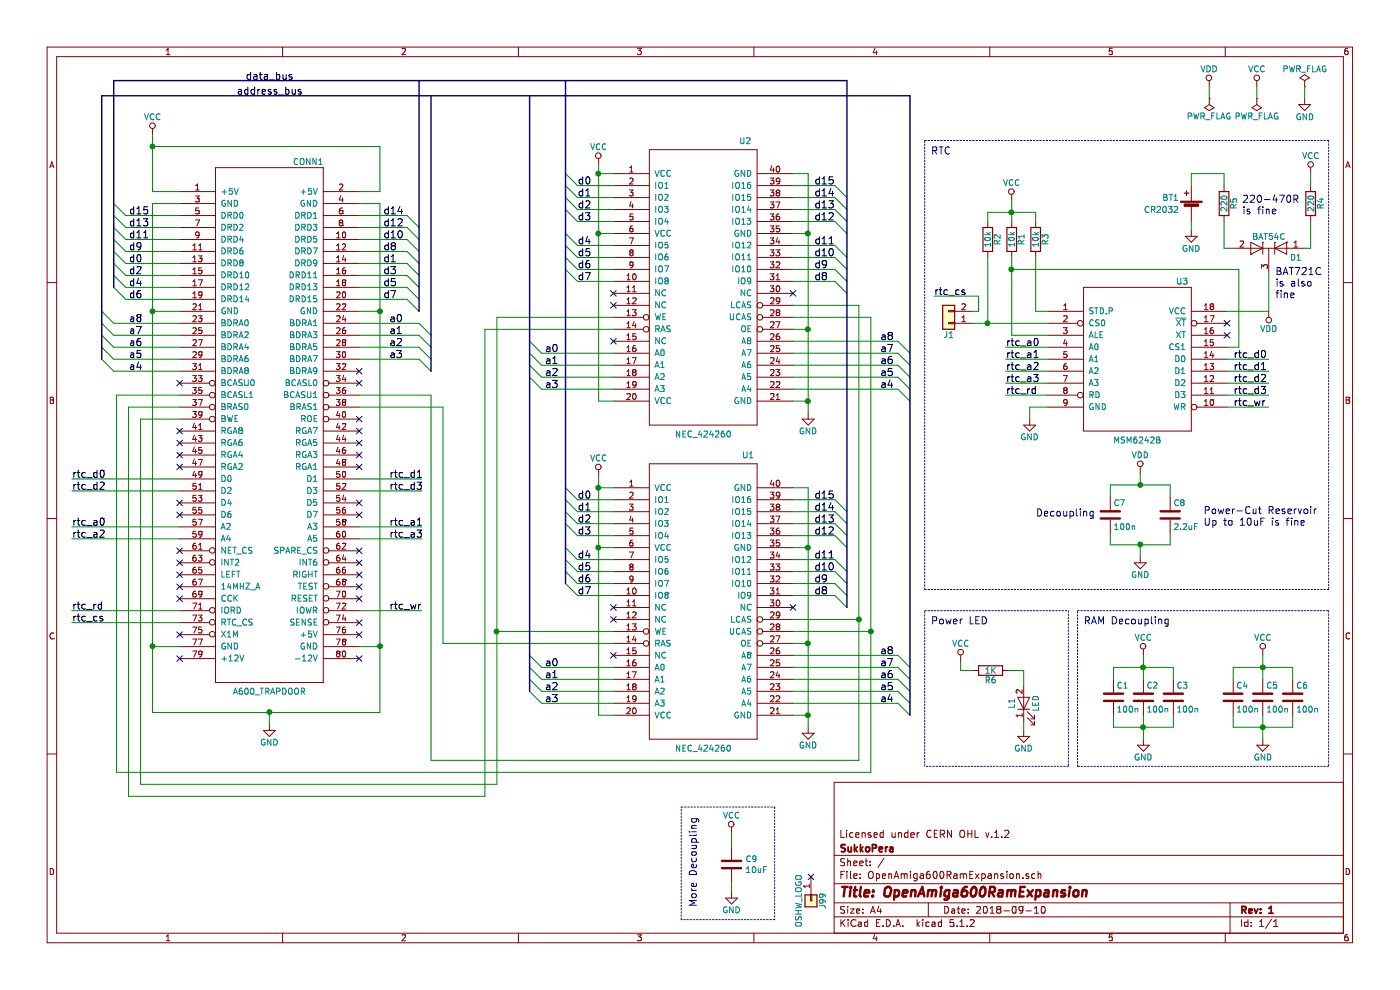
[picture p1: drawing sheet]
EESchema Schematic File Version 4
LIBS:OpenAmiga600RamExpansion-cache
EELAYER 29 0
EELAYER END
$Descr A4 11693 8268
encoding utf-8
Sheet 1 1
Title "OpenAmiga600RamExpansion"
Date "2018-09-10"
Rev "1"
Comp "SukkoPera"
Comment1 "Licensed under CERN OHL v.1.2"
Comment2 ""
Comment3 ""
Comment4 ""
$EndDescr
$Comp
L A600_TRAPDOOR:A600_TRAPDOOR CONN1
U 1 1
P 2250 3550
F 0 "CONN1" H 2575 5750 50  0000 C CNN
F 1 "A600_TRAPDOOR" H 2250 1325 50  0000 C CNN
F 2 "OpenAmiga600RamExpansion:4UCON_10156_90deg" H 2250 3550 50  0001 C CNN
F 3 "DOCUMENTATION" H 2250 3550 50  0001 C CNN
	1    2250 3550
	1    0    0    -1  
$EndComp
$Comp
L NEC_424260:NEC_424260 U2
U 1 1
P 5875 2400
F 0 "U2" H 6225 3625 50  0000 C CNN
F 1 "NEC_424260" H 5875 1175 50  0000 C CNN
F 2 "OpenAmiga600RamExpansion:SOJ-40-Socket-LongPads" H 5875 2400 50  0001 C CNN
F 3 "DOCUMENTATION" H 5875 2400 50  0001 C CNN
	1    5875 2400
	1    0    0    -1  
$EndComp
$Comp
L NEC_424260:NEC_424260 U1
U 1 1
P 5875 5025
F 0 "U1" H 6250 6250 50  0000 C CNN
F 1 "NEC_424260" H 5875 3800 50  0000 C CNN
F 2 "OpenAmiga600RamExpansion:SOJ-40-Socket-LongPads" H 5875 5025 50  0001 C CNN
F 3 "DOCUMENTATION" H 5875 5025 50  0001 C CNN
	1    5875 5025
	1    0    0    -1  
$EndComp
$Comp
L power:VCC #PWR01
U 1 1
P 1275 1125
F 0 "#PWR01" H 1275 975 50  0001 C CNN
F 1 "VCC" H 1275 1275 50  0000 C CNN
F 2 "" H 1275 1125 50  0001 C CNN
F 3 "" H 1275 1125 50  0001 C CNN
	1    1275 1125
	1    0    0    -1  
$EndComp
$Comp
L power:VCC #PWR02
U 1 1
P 5000 1375
F 0 "#PWR02" H 5000 1225 50  0001 C CNN
F 1 "VCC" H 5000 1525 50  0000 C CNN
F 2 "" H 5000 1375 50  0001 C CNN
F 3 "" H 5000 1375 50  0001 C CNN
	1    5000 1375
	1    0    0    -1  
$EndComp
$Comp
L power:GND #PWR03
U 1 1
P 6750 3450
F 0 "#PWR03" H 6750 3200 50  0001 C CNN
F 1 "GND" H 6750 3300 50  0000 C CNN
F 2 "" H 6750 3450 50  0001 C CNN
F 3 "" H 6750 3450 50  0001 C CNN
	1    6750 3450
	1    0    0    -1  
$EndComp
$Comp
L power:GND #PWR04
U 1 1
P 6750 6075
F 0 "#PWR04" H 6750 5825 50  0001 C CNN
F 1 "GND" H 6750 5925 50  0000 C CNN
F 2 "" H 6750 6075 50  0001 C CNN
F 3 "" H 6750 6075 50  0001 C CNN
	1    6750 6075
	1    0    0    -1  
$EndComp
NoConn ~ 6625 5075
NoConn ~ 5125 5475
NoConn ~ 5125 5075
NoConn ~ 5125 5175
NoConn ~ 6625 2450
NoConn ~ 5125 2850
NoConn ~ 5125 2550
NoConn ~ 5125 2450
NoConn ~ 1500 4900
NoConn ~ 1500 5000
NoConn ~ 1500 4600
NoConn ~ 1500 4700
NoConn ~ 1500 4800
NoConn ~ 3000 4600
NoConn ~ 3000 4700
NoConn ~ 3000 4800
NoConn ~ 3000 4900
NoConn ~ 3000 5000
NoConn ~ 1500 5500
NoConn ~ 1500 3600
NoConn ~ 1500 3700
NoConn ~ 1500 3800
NoConn ~ 1500 3900
NoConn ~ 1500 4200
NoConn ~ 1500 4300
NoConn ~ 3000 4300
NoConn ~ 3000 4200
NoConn ~ 3000 3500
NoConn ~ 3000 3600
NoConn ~ 3000 3700
NoConn ~ 3000 3800
NoConn ~ 3000 3900
NoConn ~ 3000 3200
NoConn ~ 3000 3100
NoConn ~ 1500 3200
Entry Wire Line
	4725 1450 4825 1550
Entry Wire Line
	4725 1550 4825 1650
Entry Wire Line
	4725 1650 4825 1750
Entry Wire Line
	4725 1750 4825 1850
Entry Wire Line
	4725 1950 4825 2050
Entry Wire Line
	4725 2050 4825 2150
Entry Wire Line
	4725 2150 4825 2250
Entry Wire Line
	4725 2250 4825 2350
Text Label 2050 675  0    60   ~ 0
data_bus
Text Label 4825 1550 0    60   ~ 0
d0
Text Label 4825 1650 0    60   ~ 0
d1
Text Label 4825 1750 0    60   ~ 0
d2
Text Label 4825 1850 0    60   ~ 0
d3
Text Label 4825 2050 0    60   ~ 0
d4
Text Label 4825 2150 0    60   ~ 0
d5
Text Label 4825 2250 0    60   ~ 0
d6
Text Label 4825 2350 0    60   ~ 0
d7
Text Label 6800 1550 0    60   ~ 0
d15
Entry Wire Line
	6975 1550 7075 1650
Text Label 6800 1650 0    60   ~ 0
d14
Entry Wire Line
	6975 1650 7075 1750
Entry Wire Line
	6975 1750 7075 1850
Entry Wire Line
	6975 1850 7075 1950
Text Label 6800 2050 0    60   ~ 0
d11
Entry Wire Line
	6975 2050 7075 2150
Text Label 6800 2150 0    60   ~ 0
d10
Entry Wire Line
	6975 2150 7075 2250
Entry Wire Line
	6975 2250 7075 2350
Entry Wire Line
	6975 2350 7075 2450
Text Label 6800 1750 0    60   ~ 0
d13
Text Label 6800 1850 0    60   ~ 0
d12
Text Label 6800 2250 0    60   ~ 0
d9
Text Label 6800 2350 0    60   ~ 0
d8
Text Label 6800 4175 0    60   ~ 0
d15
Entry Wire Line
	6975 4175 7075 4275
Text Label 6800 4275 0    60   ~ 0
d14
Entry Wire Line
	6975 4275 7075 4375
Entry Wire Line
	6975 4375 7075 4475
Entry Wire Line
	6975 4475 7075 4575
Text Label 6800 4675 0    60   ~ 0
d11
Entry Wire Line
	6975 4675 7075 4775
Text Label 6800 4775 0    60   ~ 0
d10
Entry Wire Line
	6975 4775 7075 4875
Entry Wire Line
	6975 4875 7075 4975
Entry Wire Line
	6975 4975 7075 5075
Text Label 6800 4375 0    60   ~ 0
d13
Text Label 6800 4475 0    60   ~ 0
d12
Text Label 6800 4875 0    60   ~ 0
d9
Text Label 6800 4975 0    60   ~ 0
d8
$Comp
L power:VCC #PWR05
U 1 1
P 5000 3975
F 0 "#PWR05" H 5000 3825 50  0001 C CNN
F 1 "VCC" H 5000 4125 50  0000 C CNN
F 2 "" H 5000 3975 50  0001 C CNN
F 3 "" H 5000 3975 50  0001 C CNN
	1    5000 3975
	1    0    0    -1  
$EndComp
Entry Wire Line
	4725 4075 4825 4175
Entry Wire Line
	4725 4175 4825 4275
Entry Wire Line
	4725 4275 4825 4375
Entry Wire Line
	4725 4375 4825 4475
Entry Wire Line
	4725 4575 4825 4675
Entry Wire Line
	4725 4675 4825 4775
Entry Wire Line
	4725 4775 4825 4875
Entry Wire Line
	4725 4875 4825 4975
Text Label 4825 4175 0    60   ~ 0
d0
Text Label 4825 4275 0    60   ~ 0
d1
Text Label 4825 4375 0    60   ~ 0
d2
Text Label 4825 4475 0    60   ~ 0
d3
Text Label 4825 4675 0    60   ~ 0
d4
Text Label 4825 4775 0    60   ~ 0
d5
Text Label 4825 4875 0    60   ~ 0
d6
Text Label 4825 4975 0    60   ~ 0
d7
Entry Wire Line
	3400 1800 3500 1900
Entry Wire Line
	3400 1900 3500 2000
Entry Wire Line
	3400 2000 3500 2100
Entry Wire Line
	3400 2100 3500 2200
Entry Wire Line
	3400 2200 3500 2300
Entry Wire Line
	3400 2300 3500 2400
Entry Wire Line
	3400 2400 3500 2500
Entry Wire Line
	3400 2500 3500 2600
Entry Wire Line
	950  1700 1050 1800
Entry Wire Line
	950  1800 1050 1900
Entry Wire Line
	950  1900 1050 2000
Entry Wire Line
	950  2000 1050 2100
Entry Wire Line
	950  2100 1050 2200
Entry Wire Line
	950  2200 1050 2300
Entry Wire Line
	950  2300 1050 2400
Entry Wire Line
	950  2400 1050 2500
NoConn ~ 3000 5500
$Comp
L power:GND #PWR06
U 1 1
P 2250 6050
F 0 "#PWR06" H 2250 5800 50  0001 C CNN
F 1 "GND" H 2250 5900 50  0000 C CNN
F 2 "" H 2250 6050 50  0001 C CNN
F 3 "" H 2250 6050 50  0001 C CNN
	1    2250 6050
	1    0    0    -1  
$EndComp
Text Label 3200 1800 0    60   ~ 0
d14
Text Label 3200 1900 0    60   ~ 0
d12
Text Label 3200 2000 0    60   ~ 0
d10
Text Label 3200 2100 0    60   ~ 0
d8
Text Label 1075 1800 0    60   ~ 0
d15
Text Label 1075 1900 0    60   ~ 0
d13
Text Label 1075 2000 0    60   ~ 0
d11
Text Label 1075 2100 0    60   ~ 0
d9
Entry Wire Line
	7500 2850 7600 2950
Entry Wire Line
	7500 2950 7600 3050
Entry Wire Line
	7500 3050 7600 3150
Entry Wire Line
	7500 3150 7600 3250
Entry Wire Line
	7500 3250 7600 3350
Entry Wire Line
	4425 2850 4525 2950
Entry Wire Line
	4425 2950 4525 3050
Entry Wire Line
	4425 3050 4525 3150
Entry Wire Line
	4425 3150 4525 3250
Text Label 4550 2950 0    60   ~ 0
a0
Text Label 4550 3050 0    60   ~ 0
a1
Text Label 4550 3150 0    60   ~ 0
a2
Text Label 4550 3250 0    60   ~ 0
a3
Text Label 7350 2850 0    60   ~ 0
a8
Text Label 7350 2950 0    60   ~ 0
a7
Text Label 7350 3050 0    60   ~ 0
a6
Text Label 7350 3150 0    60   ~ 0
a5
Text Label 7350 3250 0    60   ~ 0
a4
Entry Wire Line
	7500 5475 7600 5575
Entry Wire Line
	7500 5575 7600 5675
Entry Wire Line
	7500 5675 7600 5775
Entry Wire Line
	7500 5775 7600 5875
Entry Wire Line
	7500 5875 7600 5975
Text Label 7350 5475 0    60   ~ 0
a8
Text Label 7350 5575 0    60   ~ 0
a7
Text Label 7350 5675 0    60   ~ 0
a6
Text Label 7350 5775 0    60   ~ 0
a5
Text Label 7350 5875 0    60   ~ 0
a4
Entry Wire Line
	4425 5475 4525 5575
Entry Wire Line
	4425 5575 4525 5675
Entry Wire Line
	4425 5675 4525 5775
Entry Wire Line
	4425 5775 4525 5875
Text Label 4550 5575 0    60   ~ 0
a0
Text Label 4550 5675 0    60   ~ 0
a1
Text Label 4550 5775 0    60   ~ 0
a2
Text Label 4550 5875 0    60   ~ 0
a3
Text Label 1975 800  0    60   ~ 0
address_bus
Text Label 3250 3000 0    60   ~ 0
a3
Text Label 3250 2700 0    60   ~ 0
a0
Text Label 3250 2800 0    60   ~ 0
a1
Text Label 3250 2900 0    60   ~ 0
a2
Text Label 1075 2700 0    60   ~ 0
a8
Text Label 1075 2800 0    60   ~ 0
a7
Text Label 1075 2900 0    60   ~ 0
a6
Text Label 1075 3000 0    60   ~ 0
a5
Text Label 1075 3100 0    60   ~ 0
a4
Entry Wire Line
	3500 2700 3600 2800
Entry Wire Line
	3500 2800 3600 2900
Entry Wire Line
	3500 2900 3600 3000
Entry Wire Line
	3500 3000 3600 3100
Entry Wire Line
	850  2600 950  2700
Entry Wire Line
	850  2700 950  2800
Entry Wire Line
	850  2800 950  2900
Entry Wire Line
	850  2900 950  3000
Entry Wire Line
	850  3000 950  3100
$Comp
L power:VCC #PWR07
U 1 1
P 10500 725
F 0 "#PWR07" H 10500 575 50  0001 C CNN
F 1 "VCC" H 10500 875 50  0000 C CNN
F 2 "" H 10500 725 50  0001 C CNN
F 3 "" H 10500 725 50  0001 C CNN
	1    10500 725 
	1    0    0    -1  
$EndComp
$Comp
L power:GND #PWR08
U 1 1
P 10900 825
F 0 "#PWR08" H 10900 575 50  0001 C CNN
F 1 "GND" H 10900 675 50  0000 C CNN
F 2 "" H 10900 825 50  0001 C CNN
F 3 "" H 10900 825 50  0001 C CNN
	1    10900 825 
	1    0    0    -1  
$EndComp
$Comp
L power:PWR_FLAG #FLG09
U 1 1
P 10900 725
F 0 "#FLG09" H 10900 800 50  0001 C CNN
F 1 "PWR_FLAG" H 10900 875 50  0000 C CNN
F 2 "" H 10900 725 50  0001 C CNN
F 3 "" H 10900 725 50  0001 C CNN
	1    10900 725 
	1    0    0    -1  
$EndComp
$Comp
L power:PWR_FLAG #FLG010
U 1 1
P 10500 825
F 0 "#FLG010" H 10500 900 50  0001 C CNN
F 1 "PWR_FLAG" H 10500 975 50  0000 C CNN
F 2 "" H 10500 825 50  0001 C CNN
F 3 "" H 10500 825 50  0001 C CNN
	1    10500 825 
	-1   0    0    1   
$EndComp
Text Label 3200 2200 0    60   ~ 0
d1
Text Label 3200 2300 0    60   ~ 0
d3
Text Label 3200 2400 0    60   ~ 0
d5
Text Label 3200 2500 0    60   ~ 0
d7
Text Label 1075 2200 0    60   ~ 0
d0
Text Label 1075 2300 0    60   ~ 0
d2
Text Label 1075 2400 0    60   ~ 0
d4
Text Label 1075 2500 0    60   ~ 0
d6
$Comp
L MSM6242B:MSM6242B U3
U 1 1
P 9500 3000
F 0 "U3" H 9875 3650 50  0000 C CNN
F 1 "MSM6242B" H 9500 2325 50  0000 C CNN
F 2 "Housings_DIP:DIP-18_W7.62mm_Socket" H 9500 3000 50  0001 C CNN
F 3 "DOCUMENTATION" H 9500 3000 50  0001 C CNN
	1    9500 3000
	1    0    0    -1  
$EndComp
$Comp
L power:VCC #PWR011
U 1 1
P 10950 1450
F 0 "#PWR011" H 10950 1300 50  0001 C CNN
F 1 "VCC" H 10950 1600 50  0000 C CNN
F 2 "" H 10950 1450 50  0001 C CNN
F 3 "" H 10950 1450 50  0001 C CNN
	1    10950 1450
	1    0    0    -1  
$EndComp
$Comp
L power:GND #PWR012
U 1 1
P 8600 3500
F 0 "#PWR012" H 8600 3250 50  0001 C CNN
F 1 "GND" H 8600 3350 50  0000 C CNN
F 2 "" H 8600 3500 50  0001 C CNN
F 3 "" H 8600 3500 50  0001 C CNN
	1    8600 3500
	1    0    0    -1  
$EndComp
$Comp
L OpenAmiga600RamExpansion-rescue:R R2
U 1 1
P 8250 2000
F 0 "R2" V 8330 2000 50  0000 C CNN
F 1 "10k" V 8250 2000 50  0000 C CNN
F 2 "Resistors_SMD:R_0805_HandSoldering" V 8180 2000 50  0001 C CNN
F 3 "" H 8250 2000 50  0001 C CNN
	1    8250 2000
	1    0    0    -1  
$EndComp
$Comp
L OpenAmiga600RamExpansion-rescue:R R3
U 1 1
P 8650 2000
F 0 "R3" V 8730 2000 50  0000 C CNN
F 1 "10k" V 8650 2000 50  0000 C CNN
F 2 "Resistors_SMD:R_0805_HandSoldering" V 8580 2000 50  0001 C CNN
F 3 "" H 8650 2000 50  0001 C CNN
	1    8650 2000
	1    0    0    -1  
$EndComp
$Comp
L OpenAmiga600RamExpansion-rescue:R R1
U 1 1
P 8450 2000
F 0 "R1" V 8530 2000 50  0000 C CNN
F 1 "10k" V 8450 2000 50  0000 C CNN
F 2 "Resistors_SMD:R_0805_HandSoldering" V 8380 2000 50  0001 C CNN
F 3 "" H 8450 2000 50  0001 C CNN
	1    8450 2000
	1    0    0    -1  
$EndComp
$Comp
L OpenAmiga600RamExpansion-rescue:R R5
U 1 1
P 10225 1700
F 0 "R5" V 10305 1700 50  0000 C CNN
F 1 "220" V 10225 1700 50  0000 C CNN
F 2 "Resistors_SMD:R_0805_HandSoldering" V 10155 1700 50  0001 C CNN
F 3 "" H 10225 1700 50  0001 C CNN
	1    10225 1700
	1    0    0    -1  
$EndComp
$Comp
L OpenAmiga600RamExpansion-rescue:R R4
U 1 1
P 10950 1700
F 0 "R4" V 11030 1700 50  0000 C CNN
F 1 "220" V 10950 1700 50  0000 C CNN
F 2 "Resistors_SMD:R_0805_HandSoldering" V 10880 1700 50  0001 C CNN
F 3 "" H 10950 1700 50  0001 C CNN
	1    10950 1700
	1    0    0    -1  
$EndComp
$Comp
L OpenAmiga600RamExpansion-rescue:D_x2_KCom_AAK D1
U 1 1
P 10600 2075
F 0 "D1" H 10375 2000 50  0000 C CNN
F 1 "BAT54C" H 10600 2175 50  0000 C CNN
F 2 "TO_SOT_Packages_SMD:SOT-23_Handsoldering" H 10600 2075 50  0001 C CNN
F 3 "" H 10600 2075 50  0001 C CNN
	1    10600 2075
	-1   0    0    -1  
$EndComp
NoConn ~ 10250 2700
NoConn ~ 10250 2800
Text Label 600  5100 0    60   ~ 0
rtc_rd
Text Label 600  5200 0    60   ~ 0
rtc_cs
Text Label 3250 5100 0    60   ~ 0
rtc_wr
Text Label 8400 3300 0    60   ~ 0
rtc_rd
Text Label 10300 3400 0    60   ~ 0
rtc_wr
$Comp
L OpenAmiga600RamExpansion-rescue:Conn_01x02 J1
U 1 1
P 7925 2700
F 0 "J1" H 7925 2800 50  0000 C CNN
F 1 "Conn_01x02" H 7925 2500 50  0001 C CNN
F 2 "OpenAmiga600RamExpansion:Pin_Header_Straight_1x02-ModSilkS" H 7925 2700 50  0001 C CNN
F 3 "" H 7925 2700 50  0001 C CNN
	1    7925 2700
	-1   0    0    1   
$EndComp
Text Label 7800 2475 0    60   ~ 0
rtc_cs
$Comp
L power:VCC #PWR013
U 1 1
P 8450 1675
F 0 "#PWR013" H 8450 1525 50  0001 C CNN
F 1 "VCC" H 8450 1825 50  0000 C CNN
F 2 "" H 8450 1675 50  0001 C CNN
F 3 "" H 8450 1675 50  0001 C CNN
	1    8450 1675
	1    0    0    -1  
$EndComp
$Comp
L OpenAmiga600RamExpansion-rescue:Battery_Cell BT1
U 1 1
P 9950 1750
F 0 "BT1" H 10050 1850 50  0000 L CNN
F 1 "CR2032" H 10050 1750 50  0000 L CNN
F 2 "OpenAmiga600RamExpansion:Battery_Holder_Coin_2032_BS-7" V 9950 1810 50  0001 C CNN
F 3 "" V 9950 1810 50  0001 C CNN
	1    9950 1750
	-1   0    0    -1  
$EndComp
$Comp
L power:GND #PWR014
U 1 1
P 9950 1925
F 0 "#PWR014" H 9950 1675 50  0001 C CNN
F 1 "GND" H 9950 1775 50  0000 C CNN
F 2 "" H 9950 1925 50  0001 C CNN
F 3 "" H 9950 1925 50  0001 C CNN
	1    9950 1925
	1    0    0    -1  
$EndComp
NoConn ~ 3000 5200
NoConn ~ 1500 5300
$Comp
L OpenAmiga600RamExpansion-rescue:C C1
U 1 1
P 9300 5825
F 0 "C1" H 9325 5925 50  0000 L CNN
F 1 "100n" H 9325 5725 50  0000 L CNN
F 2 "Capacitors_SMD:C_0805_HandSoldering" H 9338 5675 50  0001 C CNN
F 3 "" H 9300 5825 50  0001 C CNN
	1    9300 5825
	1    0    0    -1  
$EndComp
$Comp
L OpenAmiga600RamExpansion-rescue:C C2
U 1 1
P 9550 5825
F 0 "C2" H 9575 5925 50  0000 L CNN
F 1 "100n" H 9575 5725 50  0000 L CNN
F 2 "Capacitors_SMD:C_0805_HandSoldering" H 9588 5675 50  0001 C CNN
F 3 "" H 9550 5825 50  0001 C CNN
	1    9550 5825
	1    0    0    -1  
$EndComp
$Comp
L OpenAmiga600RamExpansion-rescue:C C3
U 1 1
P 9800 5825
F 0 "C3" H 9825 5925 50  0000 L CNN
F 1 "100n" H 9825 5725 50  0000 L CNN
F 2 "Capacitors_SMD:C_0805_HandSoldering" H 9838 5675 50  0001 C CNN
F 3 "" H 9800 5825 50  0001 C CNN
	1    9800 5825
	1    0    0    -1  
$EndComp
$Comp
L power:VCC #PWR015
U 1 1
P 9550 5475
F 0 "#PWR015" H 9550 5325 50  0001 C CNN
F 1 "VCC" H 9550 5625 50  0000 C CNN
F 2 "" H 9550 5475 50  0001 C CNN
F 3 "" H 9550 5475 50  0001 C CNN
	1    9550 5475
	1    0    0    -1  
$EndComp
$Comp
L power:GND #PWR016
U 1 1
P 9550 6175
F 0 "#PWR016" H 9550 5925 50  0001 C CNN
F 1 "GND" H 9550 6025 50  0000 C CNN
F 2 "" H 9550 6175 50  0001 C CNN
F 3 "" H 9550 6175 50  0001 C CNN
	1    9550 6175
	1    0    0    -1  
$EndComp
$Comp
L OpenAmiga600RamExpansion-rescue:C C4
U 1 1
P 10300 5825
F 0 "C4" H 10325 5925 50  0000 L CNN
F 1 "100n" H 10325 5725 50  0000 L CNN
F 2 "Capacitors_SMD:C_0805_HandSoldering" H 10338 5675 50  0001 C CNN
F 3 "" H 10300 5825 50  0001 C CNN
	1    10300 5825
	1    0    0    -1  
$EndComp
$Comp
L OpenAmiga600RamExpansion-rescue:C C5
U 1 1
P 10550 5825
F 0 "C5" H 10575 5925 50  0000 L CNN
F 1 "100n" H 10575 5725 50  0000 L CNN
F 2 "Capacitors_SMD:C_0805_HandSoldering" H 10588 5675 50  0001 C CNN
F 3 "" H 10550 5825 50  0001 C CNN
	1    10550 5825
	1    0    0    -1  
$EndComp
$Comp
L OpenAmiga600RamExpansion-rescue:C C6
U 1 1
P 10800 5825
F 0 "C6" H 10825 5925 50  0000 L CNN
F 1 "100n" H 10825 5725 50  0000 L CNN
F 2 "Capacitors_SMD:C_0805_HandSoldering" H 10838 5675 50  0001 C CNN
F 3 "" H 10800 5825 50  0001 C CNN
	1    10800 5825
	1    0    0    -1  
$EndComp
$Comp
L power:VCC #PWR017
U 1 1
P 10550 5475
F 0 "#PWR017" H 10550 5325 50  0001 C CNN
F 1 "VCC" H 10550 5625 50  0000 C CNN
F 2 "" H 10550 5475 50  0001 C CNN
F 3 "" H 10550 5475 50  0001 C CNN
	1    10550 5475
	1    0    0    -1  
$EndComp
$Comp
L power:GND #PWR018
U 1 1
P 10550 6175
F 0 "#PWR018" H 10550 5925 50  0001 C CNN
F 1 "GND" H 10550 6025 50  0000 C CNN
F 2 "" H 10550 6175 50  0001 C CNN
F 3 "" H 10550 6175 50  0001 C CNN
	1    10550 6175
	1    0    0    -1  
$EndComp
$Comp
L OpenAmiga600RamExpansion-rescue:C C7
U 1 1
P 9275 4300
F 0 "C7" H 9300 4400 50  0000 L CNN
F 1 "100n" H 9300 4200 50  0000 L CNN
F 2 "Capacitors_SMD:C_0805_HandSoldering" H 9313 4150 50  0001 C CNN
F 3 "" H 9275 4300 50  0001 C CNN
	1    9275 4300
	1    0    0    -1  
$EndComp
$Comp
L OpenAmiga600RamExpansion-rescue:C C8
U 1 1
P 9775 4300
F 0 "C8" H 9800 4400 50  0000 L CNN
F 1 "2.2uF" H 9800 4200 50  0000 L CNN
F 2 "Capacitors_SMD:C_1206_HandSoldering" H 9813 4150 50  0001 C CNN
F 3 "" H 9775 4300 50  0001 C CNN
	1    9775 4300
	1    0    0    -1  
$EndComp
$Comp
L power:GND #PWR019
U 1 1
P 9525 4650
F 0 "#PWR019" H 9525 4400 50  0001 C CNN
F 1 "GND" H 9525 4500 50  0000 C CNN
F 2 "" H 9525 4650 50  0001 C CNN
F 3 "" H 9525 4650 50  0001 C CNN
	1    9525 4650
	1    0    0    -1  
$EndComp
Text Label 8400 2900 0    60   ~ 0
rtc_a0
Text Label 8400 3000 0    60   ~ 0
rtc_a1
Text Label 8400 3100 0    60   ~ 0
rtc_a2
Text Label 8400 3200 0    60   ~ 0
rtc_a3
Text Label 10300 3000 0    60   ~ 0
rtc_d0
Text Label 10300 3100 0    60   ~ 0
rtc_d1
Text Label 10300 3200 0    60   ~ 0
rtc_d2
Text Label 10300 3300 0    60   ~ 0
rtc_d3
Text Label 600  4400 0    60   ~ 0
rtc_a0
Text Label 600  4500 0    60   ~ 0
rtc_a2
Text Label 3250 4400 0    60   ~ 0
rtc_a1
Text Label 3250 4500 0    60   ~ 0
rtc_a3
Text Label 600  4000 0    60   ~ 0
rtc_d0
Text Label 600  4100 0    60   ~ 0
rtc_d2
Text Label 3250 4000 0    60   ~ 0
rtc_d1
Text Label 3250 4100 0    60   ~ 0
rtc_d3
$Comp
L power:PWR_FLAG #FLG020
U 1 1
P 10100 825
F 0 "#FLG020" H 10100 900 50  0001 C CNN
F 1 "PWR_FLAG" H 10100 975 50  0000 C CNN
F 2 "" H 10100 825 50  0001 C CNN
F 3 "" H 10100 825 50  0001 C CNN
	1    10100 825 
	1    0    0    1   
$EndComp
Text Notes 7775 1300 0    60   ~ 0
RTC
Text Notes 8650 4325 0    60   ~ 0
Decoupling
Text Notes 9050 5225 0    60   ~ 0
RAM Decoupling
Text Notes 10050 4400 0    60   ~ 0
Power-Cut Reservoir\nUp to 10uF is fine
Text Notes 10375 1800 0    60   ~ 0
220-470R\nis fine
Text Notes 10650 2500 0    60   ~ 0
BAT721C\nis also\nfine
$Comp
L power:VDD #PWR021
U 1 1
P 10100 725
F 0 "#PWR021" H 10100 575 50  0001 C CNN
F 1 "VDD" H 10100 875 50  0000 C CNN
F 2 "" H 10100 725 50  0001 C CNN
F 3 "" H 10100 725 50  0001 C CNN
	1    10100 725 
	1    0    0    -1  
$EndComp
$Comp
L power:VDD #PWR022
U 1 1
P 10600 2600
F 0 "#PWR022" H 10600 2450 50  0001 C CNN
F 1 "VDD" H 10600 2750 50  0000 C CNN
F 2 "" H 10600 2600 50  0001 C CNN
F 3 "" H 10600 2600 50  0001 C CNN
	1    10600 2600
	-1   0    0    1   
$EndComp
$Comp
L power:VDD #PWR023
U 1 1
P 9525 3950
F 0 "#PWR023" H 9525 3800 50  0001 C CNN
F 1 "VDD" H 9525 4100 50  0000 C CNN
F 2 "" H 9525 3950 50  0001 C CNN
F 3 "" H 9525 3950 50  0001 C CNN
	1    9525 3950
	-1   0    0    -1  
$EndComp
$Comp
L OpenAmiga600RamExpansion-rescue:Conn_01x01 J99
U 1 1
P 6775 7525
F 0 "J99" H 6775 7625 50  0000 C CNN
F 1 "OSHW_LOGO" H 6775 7425 50  0000 C CNN
F 2 "w_logo:Logo_copper_OSHW_6x6mm" H 6775 7525 50  0001 C CNN
F 3 "" H 6775 7525 50  0001 C CNN
	1    6775 7525
	0    1    1    0   
$EndComp
NoConn ~ 6775 7325
NoConn ~ 3000 5300
$Comp
L OpenAmiga600RamExpansion-rescue:R R6
U 1 1
P 8275 5600
F 0 "R6" V 8355 5600 50  0000 C CNN
F 1 "1K" V 8275 5600 50  0000 C CNN
F 2 "Resistors_SMD:R_0805_HandSoldering" V 8205 5600 50  0001 C CNN
F 3 "" H 8275 5600 50  0001 C CNN
	1    8275 5600
	0    1    1    0   
$EndComp
$Comp
L OpenAmiga600RamExpansion-rescue:LED L1
U 1 1
P 8550 5875
F 0 "L1" H 8550 5975 50  0000 C CNN
F 1 "LED" H 8550 5775 50  0000 C CNN
F 2 "OpenAmiga600RamExpansion:LED_0805_HandSoldering_ModSilkS" H 8550 5875 50  0001 C CNN
F 3 "" H 8550 5875 50  0001 C CNN
	1    8550 5875
	0    -1   -1   0   
$EndComp
$Comp
L power:VCC #PWR024
U 1 1
P 8025 5525
F 0 "#PWR024" H 8025 5375 50  0001 C CNN
F 1 "VCC" H 8025 5675 50  0000 C CNN
F 2 "" H 8025 5525 50  0001 C CNN
F 3 "" H 8025 5525 50  0001 C CNN
	1    8025 5525
	1    0    0    -1  
$EndComp
$Comp
L power:GND #PWR025
U 1 1
P 8550 6100
F 0 "#PWR025" H 8550 5850 50  0001 C CNN
F 1 "GND" H 8550 5950 50  0000 C CNN
F 2 "" H 8550 6100 50  0001 C CNN
F 3 "" H 8550 6100 50  0001 C CNN
	1    8550 6100
	1    0    0    -1  
$EndComp
Text Notes 7775 5225 0    60   ~ 0
Power LED
Wire Wire Line
	1275 1125 1275 1225
Wire Wire Line
	1275 1225 3175 1225
Wire Wire Line
	1275 1600 1500 1600
Wire Wire Line
	5000 1375 5000 1450
Wire Wire Line
	5000 1450 5125 1450
Wire Wire Line
	5000 3975 5000 4075
Wire Wire Line
	5000 4075 5125 4075
Wire Wire Line
	5000 3350 5125 3350
Connection ~ 5000 1450
Wire Wire Line
	5000 5975 5125 5975
Connection ~ 5000 4075
Wire Wire Line
	5125 4575 5000 4575
Connection ~ 5000 4575
Wire Wire Line
	5125 1950 5000 1950
Connection ~ 5000 1950
Wire Wire Line
	3175 1225 3175 1600
Wire Wire Line
	3175 1600 3000 1600
Connection ~ 1275 1225
Wire Wire Line
	6750 3350 6625 3350
Wire Wire Line
	6750 1450 6750 1950
Wire Wire Line
	6625 1450 6750 1450
Connection ~ 6750 3350
Wire Wire Line
	6625 1950 6750 1950
Connection ~ 6750 1950
Wire Wire Line
	6750 4075 6750 4575
Wire Wire Line
	6750 5975 6625 5975
Wire Wire Line
	6750 4075 6625 4075
Connection ~ 6750 5975
Wire Wire Line
	6625 4575 6750 4575
Connection ~ 6750 4575
Wire Wire Line
	5125 1550 4825 1550
Wire Wire Line
	5125 1650 4825 1650
Wire Wire Line
	5125 1750 4825 1750
Wire Wire Line
	5125 1850 4825 1850
Wire Wire Line
	5125 2050 4825 2050
Wire Wire Line
	5125 2150 4825 2150
Wire Wire Line
	5125 2250 4825 2250
Wire Wire Line
	5125 2350 4825 2350
Wire Wire Line
	6625 1550 6975 1550
Wire Wire Line
	6625 1650 6975 1650
Wire Wire Line
	6625 1750 6975 1750
Wire Wire Line
	6625 1850 6975 1850
Wire Wire Line
	6625 2050 6975 2050
Wire Wire Line
	6625 2150 6975 2150
Wire Wire Line
	6625 2250 6975 2250
Wire Wire Line
	6625 2350 6975 2350
Wire Wire Line
	6625 4175 6975 4175
Wire Wire Line
	6625 4275 6975 4275
Wire Wire Line
	6625 4375 6975 4375
Wire Wire Line
	6625 4475 6975 4475
Wire Wire Line
	6625 4675 6975 4675
Wire Wire Line
	6625 4775 6975 4775
Wire Wire Line
	6625 4875 6975 4875
Wire Wire Line
	6625 4975 6975 4975
Wire Wire Line
	5125 4175 4825 4175
Wire Wire Line
	5125 4275 4825 4275
Wire Wire Line
	5125 4375 4825 4375
Wire Wire Line
	5125 4475 4825 4475
Wire Wire Line
	5125 4675 4825 4675
Wire Wire Line
	5125 4775 4825 4775
Wire Wire Line
	5125 4875 4825 4875
Wire Wire Line
	5125 4975 4825 4975
Wire Wire Line
	3000 1800 3400 1800
Wire Wire Line
	3000 1900 3400 1900
Wire Wire Line
	3000 2000 3400 2000
Wire Wire Line
	3000 2100 3400 2100
Wire Wire Line
	3000 2200 3400 2200
Wire Wire Line
	3000 2300 3400 2300
Wire Wire Line
	3000 2400 3400 2400
Wire Wire Line
	3000 2500 3400 2500
Wire Wire Line
	1500 1800 1050 1800
Wire Wire Line
	1500 1900 1050 1900
Wire Wire Line
	1500 2000 1050 2000
Wire Wire Line
	1500 2100 1050 2100
Wire Wire Line
	1500 2200 1050 2200
Wire Wire Line
	1500 2300 1050 2300
Wire Wire Line
	1500 2400 1050 2400
Wire Wire Line
	1500 2500 1050 2500
Wire Wire Line
	1275 5400 1500 5400
Wire Wire Line
	1275 1700 1275 2600
Wire Wire Line
	1275 5950 2250 5950
Wire Wire Line
	3175 5950 3175 5400
Wire Wire Line
	3175 5400 3000 5400
Wire Wire Line
	2250 6050 2250 5950
Connection ~ 2250 5950
Wire Wire Line
	3175 2600 3000 2600
Connection ~ 3175 5400
Wire Wire Line
	1500 2600 1275 2600
Connection ~ 1275 5400
Wire Wire Line
	1500 1700 1275 1700
Connection ~ 1275 2600
Wire Wire Line
	3175 1700 3000 1700
Connection ~ 3175 2600
Wire Wire Line
	3000 3300 3600 3300
Wire Wire Line
	3600 3300 3600 6350
Wire Wire Line
	3600 6350 7175 6350
Wire Wire Line
	7175 6350 7175 5175
Wire Wire Line
	7175 2550 6625 2550
Wire Wire Line
	7175 5175 6625 5175
Wire Wire Line
	3000 3400 3700 3400
Wire Wire Line
	3700 5375 5125 5375
Wire Wire Line
	3700 3400 3700 5375
Wire Wire Line
	5125 2650 4150 2650
Wire Wire Line
	4150 2650 4150 5275
Wire Wire Line
	4150 5275 5125 5275
Wire Wire Line
	1500 3500 1175 3500
Wire Wire Line
	1175 3500 1175 6550
Wire Wire Line
	1175 6550 4150 6550
Connection ~ 4150 5275
Wire Wire Line
	1500 3400 1075 3400
Wire Wire Line
	1075 3400 1075 6650
Wire Wire Line
	1075 6650 4050 6650
Wire Wire Line
	4050 6650 4050 2750
Wire Wire Line
	4050 2750 5125 2750
Wire Wire Line
	6625 2750 6750 2750
Connection ~ 6750 2750
Wire Wire Line
	6625 5375 6750 5375
Connection ~ 6750 5375
Wire Wire Line
	6625 2850 7500 2850
Wire Wire Line
	6625 2950 7500 2950
Wire Wire Line
	6625 3050 7500 3050
Wire Wire Line
	6625 3150 7500 3150
Wire Wire Line
	6625 3250 7500 3250
Wire Wire Line
	5125 2950 4525 2950
Wire Wire Line
	5125 3050 4525 3050
Wire Wire Line
	5125 3150 4525 3150
Wire Wire Line
	5125 3250 4525 3250
Wire Wire Line
	6625 5475 7500 5475
Wire Wire Line
	6625 5575 7500 5575
Wire Wire Line
	6625 5675 7500 5675
Wire Wire Line
	6625 5775 7500 5775
Wire Wire Line
	6625 5875 7500 5875
Wire Wire Line
	5125 5575 4525 5575
Wire Wire Line
	5125 5675 4525 5675
Wire Wire Line
	5125 5775 4525 5775
Wire Wire Line
	5125 5875 4525 5875
Wire Bus Line
	850  800  7600 800 
Wire Wire Line
	3000 3000 3500 3000
Wire Wire Line
	3000 2700 3500 2700
Wire Wire Line
	3000 2800 3500 2800
Wire Wire Line
	3000 2900 3500 2900
Wire Wire Line
	1500 2700 950  2700
Wire Wire Line
	1500 2800 950  2800
Wire Wire Line
	1500 2900 950  2900
Wire Wire Line
	1500 3000 950  3000
Wire Wire Line
	1500 3100 950  3100
Wire Wire Line
	1500 3300 975  3300
Wire Wire Line
	975  3300 975  6450
Wire Wire Line
	975  6450 7275 6450
Wire Wire Line
	7275 6450 7275 5275
Wire Wire Line
	7275 5275 6625 5275
Wire Wire Line
	7275 2650 6625 2650
Connection ~ 7275 5275
Wire Wire Line
	10500 825  10500 725 
Wire Wire Line
	10900 825  10900 725 
Connection ~ 7175 5175
Wire Wire Line
	8600 3500 8600 3400
Wire Wire Line
	8600 3400 8750 3400
Wire Wire Line
	10225 1850 10225 2075
Wire Wire Line
	10225 2075 10300 2075
Wire Wire Line
	10900 2075 10950 2075
Wire Wire Line
	10950 2075 10950 1850
Wire Wire Line
	10950 1450 10950 1550
Wire Wire Line
	10250 2600 10600 2600
Wire Wire Line
	10600 2600 10600 2275
Wire Wire Line
	10250 3400 10600 3400
Wire Wire Line
	1500 5100 600  5100
Wire Wire Line
	1500 5200 600  5200
Wire Wire Line
	3000 5100 3525 5100
Wire Wire Line
	8750 3300 8400 3300
Wire Wire Line
	8125 2700 8250 2700
Wire Wire Line
	8125 2600 8175 2600
Wire Wire Line
	8175 2600 8175 2475
Wire Wire Line
	8175 2475 7800 2475
Wire Wire Line
	8450 2800 8750 2800
Wire Wire Line
	8450 2150 8450 2250
Wire Wire Line
	10250 2900 10350 2900
Wire Wire Line
	10350 2900 10350 2250
Wire Wire Line
	10350 2250 8450 2250
Connection ~ 8450 2250
Wire Wire Line
	8450 1675 8450 1775
Wire Wire Line
	8650 2150 8650 2600
Wire Wire Line
	8650 2600 8750 2600
Wire Wire Line
	8250 1775 8450 1775
Wire Wire Line
	8250 2150 8250 2700
Connection ~ 8250 2700
Wire Wire Line
	8250 1850 8250 1775
Connection ~ 8450 1775
Wire Wire Line
	8650 1775 8650 1850
Wire Wire Line
	10225 1450 10225 1550
Wire Wire Line
	9950 1925 9950 1850
Wire Wire Line
	9950 1550 9950 1450
Wire Wire Line
	9950 1450 10225 1450
Wire Wire Line
	9300 5675 9300 5575
Wire Wire Line
	9300 5575 9550 5575
Wire Wire Line
	9800 5575 9800 5675
Wire Wire Line
	9550 5475 9550 5575
Connection ~ 9550 5575
Wire Wire Line
	9300 5975 9300 6075
Wire Wire Line
	9300 6075 9550 6075
Wire Wire Line
	9800 6075 9800 5975
Wire Wire Line
	9550 5975 9550 6075
Connection ~ 9550 6075
Wire Wire Line
	10300 5675 10300 5575
Wire Wire Line
	10300 5575 10550 5575
Wire Wire Line
	10800 5575 10800 5675
Wire Wire Line
	10550 5475 10550 5575
Connection ~ 10550 5575
Wire Wire Line
	10300 5975 10300 6075
Wire Wire Line
	10300 6075 10550 6075
Wire Wire Line
	10800 6075 10800 5975
Wire Wire Line
	10550 5975 10550 6075
Connection ~ 10550 6075
Wire Wire Line
	9275 4150 9275 4050
Wire Wire Line
	9275 4050 9525 4050
Wire Wire Line
	9775 4050 9775 4150
Wire Wire Line
	9525 3950 9525 4050
Connection ~ 9525 4050
Wire Wire Line
	9275 4450 9275 4550
Wire Wire Line
	9275 4550 9525 4550
Wire Wire Line
	9775 4550 9775 4450
Wire Wire Line
	9525 4550 9525 4650
Connection ~ 9525 4550
Wire Wire Line
	8750 2900 8400 2900
Wire Wire Line
	8750 3000 8400 3000
Wire Wire Line
	8750 3100 8400 3100
Wire Wire Line
	8750 3200 8400 3200
Wire Wire Line
	10250 3000 10600 3000
Wire Wire Line
	10250 3100 10600 3100
Wire Wire Line
	10250 3200 10600 3200
Wire Wire Line
	10250 3300 10600 3300
Wire Wire Line
	3000 4400 3525 4400
Wire Wire Line
	3000 4500 3525 4500
Wire Wire Line
	1500 4400 600  4400
Wire Wire Line
	600  4500 1500 4500
Wire Wire Line
	1500 4000 600  4000
Wire Wire Line
	1500 4100 600  4100
Wire Wire Line
	3000 4000 3525 4000
Wire Wire Line
	3000 4100 3525 4100
Wire Notes Line
	7725 1175 11100 1175
Wire Notes Line
	11100 1175 11100 4925
Wire Notes Line
	11100 4925 7725 4925
Wire Notes Line
	7725 4925 7725 1175
Wire Notes Line
	9000 5100 11100 5100
Wire Notes Line
	11100 5100 11100 6400
Wire Notes Line
	11100 6400 9000 6400
Wire Notes Line
	9000 6400 9000 5100
Wire Wire Line
	10100 725  10100 825 
Wire Wire Line
	8025 5525 8025 5600
Wire Wire Line
	8025 5600 8125 5600
Wire Wire Line
	8425 5600 8550 5600
Wire Wire Line
	8550 5600 8550 5725
Wire Wire Line
	8550 6025 8550 6100
Wire Notes Line
	8925 5100 8925 6400
Wire Notes Line
	8925 6400 7725 6400
Wire Notes Line
	7725 6400 7725 5100
Wire Notes Line
	7725 5100 8925 5100
Wire Wire Line
	5000 1450 5000 1950
Wire Wire Line
	5000 4075 5000 4575
Wire Wire Line
	5000 4575 5000 5975
Wire Wire Line
	5000 1950 5000 3350
Wire Wire Line
	1275 1225 1275 1600
Wire Wire Line
	6750 3350 6750 3450
Wire Wire Line
	6750 1950 6750 2750
Wire Wire Line
	6750 5975 6750 6075
Wire Wire Line
	6750 4575 6750 5375
Wire Wire Line
	2250 5950 3175 5950
Wire Wire Line
	3175 5400 3175 2600
Wire Wire Line
	1275 5400 1275 5950
Wire Wire Line
	1275 2600 1275 5400
Wire Wire Line
	3175 2600 3175 1700
Wire Wire Line
	4150 5275 4150 6550
Wire Wire Line
	6750 2750 6750 3350
Wire Wire Line
	6750 5375 6750 5975
Wire Wire Line
	7275 5275 7275 2650
Wire Wire Line
	7175 5175 7175 2550
Wire Wire Line
	8450 2250 8450 2800
Wire Wire Line
	8250 2700 8750 2700
Wire Wire Line
	8450 1775 8450 1850
Wire Wire Line
	8450 1775 8650 1775
Wire Wire Line
	9550 5575 9800 5575
Wire Wire Line
	9550 5575 9550 5675
Wire Wire Line
	9550 6075 9800 6075
Wire Wire Line
	9550 6075 9550 6175
Wire Wire Line
	10550 5575 10800 5575
Wire Wire Line
	10550 5575 10550 5675
Wire Wire Line
	10550 6075 10800 6075
Wire Wire Line
	10550 6075 10550 6175
Wire Wire Line
	9525 4050 9775 4050
Wire Wire Line
	9525 4550 9775 4550
Wire Bus Line
	950  675  7075 675 
$Comp
L Device:C C9
U 1 1
P 6110 7220
F 0 "C9" H 6225 7266 50  0000 L CNN
F 1 "10uF" H 6225 7175 50  0000 L CNN
F 2 "Capacitor_THT:CP_Radial_D5.0mm_P2.00mm" H 6148 7070 50  0001 C CNN
F 3 "~" H 6110 7220 50  0001 C CNN
	1    6110 7220
	1    0    0    -1  
$EndComp
$Comp
L power:GND #PWR0101
U 1 1
P 6110 7450
F 0 "#PWR0101" H 6110 7200 50  0001 C CNN
F 1 "GND" H 6110 7300 50  0000 C CNN
F 2 "" H 6110 7450 50  0001 C CNN
F 3 "" H 6110 7450 50  0001 C CNN
	1    6110 7450
	1    0    0    -1  
$EndComp
$Comp
L power:VCC #PWR0102
U 1 1
P 6110 6960
F 0 "#PWR0102" H 6110 6810 50  0001 C CNN
F 1 "VCC" H 6110 7110 50  0000 C CNN
F 2 "" H 6110 6960 50  0001 C CNN
F 3 "" H 6110 6960 50  0001 C CNN
	1    6110 6960
	1    0    0    -1  
$EndComp
Wire Wire Line
	6110 7070 6110 6960
Wire Wire Line
	6110 7370 6110 7450
Text Notes 5830 7580 1    60   ~ 0
More Decoupling
Wire Notes Line
	5690 6740 6470 6740
Wire Notes Line
	6470 6740 6470 7680
Wire Notes Line
	6470 7680 5690 7680
Wire Notes Line
	5690 7680 5690 6740
Wire Bus Line
	850  800  850  3000
Wire Bus Line
	3600 800  3600 3100
Wire Bus Line
	4425 800  4425 5775
Wire Bus Line
	7600 800  7600 5975
Wire Bus Line
	950  675  950  2400
Wire Bus Line
	3500 675  3500 2600
Wire Bus Line
	7075 675  7075 5075
Wire Bus Line
	4725 675  4725 4875
$EndSCHEMATC
